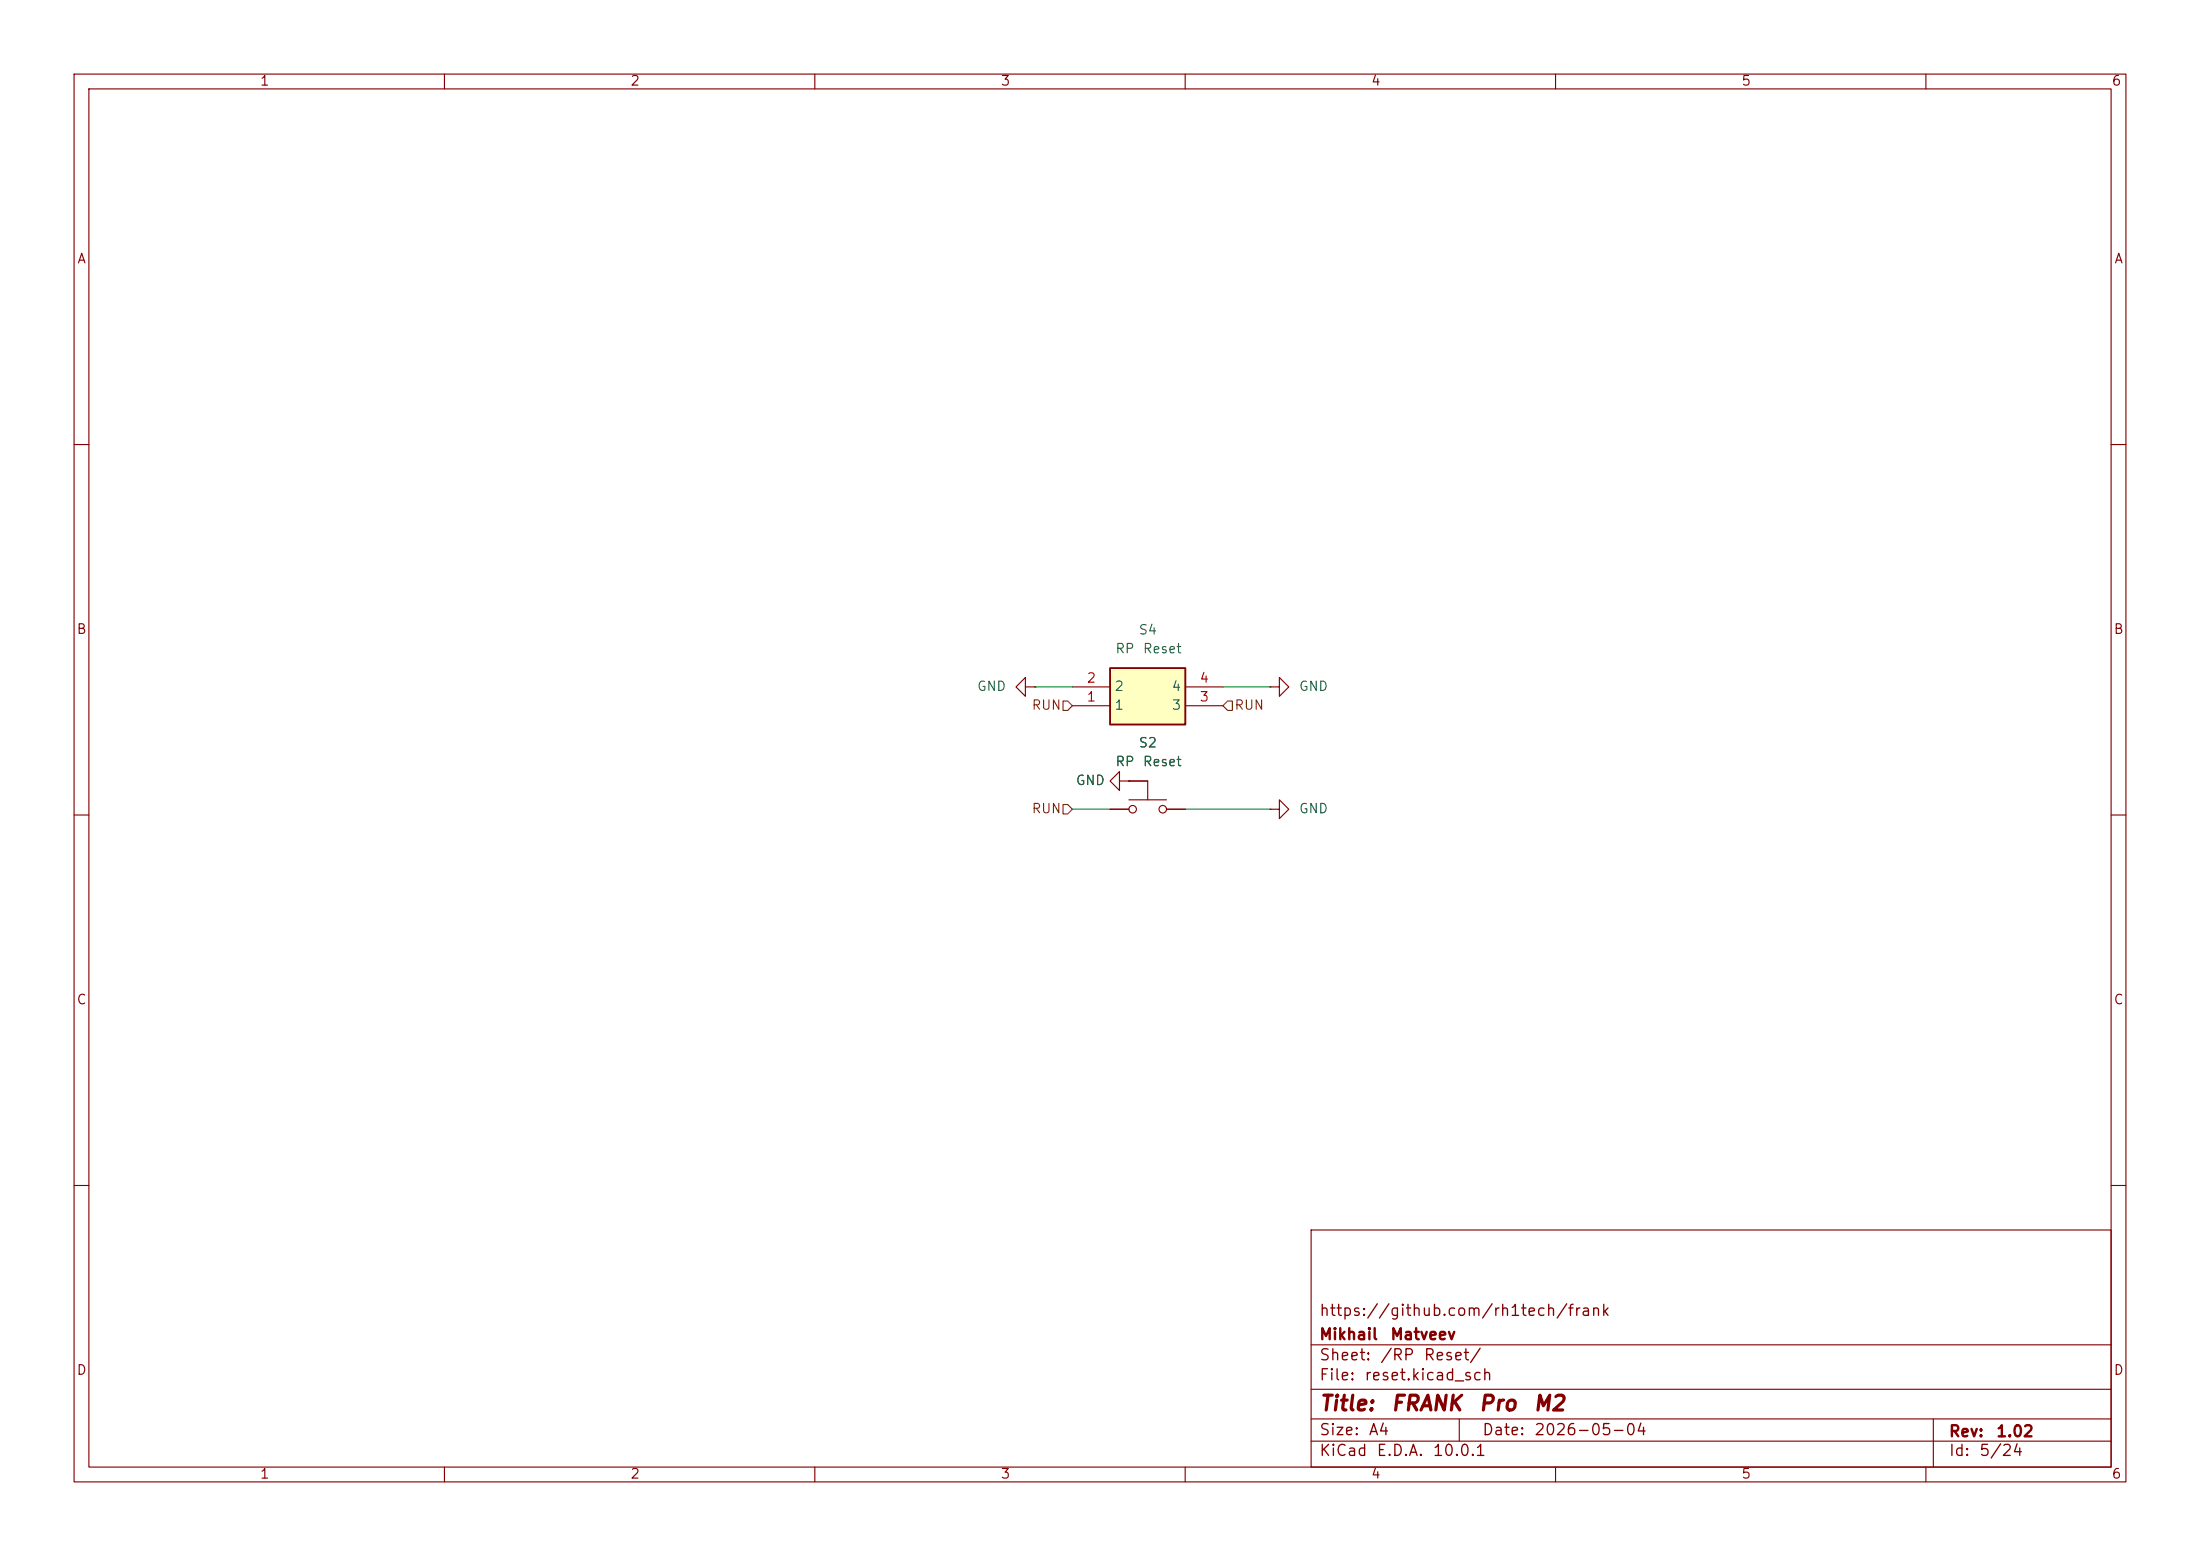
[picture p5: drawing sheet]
<svg xmlns="http://www.w3.org/2000/svg" width="297mm" height="210mm" viewBox="0 0 297 210" stroke-linecap="round" stroke-linejoin="round" font-family="sans-serif">
<g fill="none" stroke="#840000" stroke-width=".15">
<path d="M10 10h277v190h-277zM12 12h273v186h-273zM60 10v2M110 10v2M160 10v2M210 10v2M260 10v2M10 60h2M285 60h2M138.4 92.7v-1.3l-1.2 1.3 1.2 1.3v-1.3h1.3M139.7 92.7h.1M10 110h2"/>
<path d="M149.9 109.2h2.5M151.1 105.4v-1.3l-1.2 1.3 1.2 1.3v-1.3h1.3M152.4 105.4h.1M152.4 105.4h2.5v2.6M152.4 108h5.1M157.5 109.2h2.5M285 110h2M10 160h2M177 166h108v32h-108zM285 160h2M60 198v2M110 198v2"/>
<path d="M160 198v2M177 194.5h108M177 191.5h108M177 187.5h108M177 181.5h108M197 191.5v3M210 198v2M260 198v2M261 191.5v6.5"/>
<circle cx="152.9" cy="109.2" r=".51"/>
<circle cx="157" cy="109.2" r=".51"/>
</g>
<path d="M149.9 90.2h10.1v7.6h-10.1z" fill="#ffffc2"/>
<path d="M149.9 90.2h10.1v7.6h-10.1z" fill="none" stroke="#840000" stroke-width=".25"/>
<path d="M144.8 95.3h5.1M144.8 92.7h5.1M160 95.3h5.1M160 92.7h5.1M171.4 92.7h1.3v-1.3l1.3 1.3-1.3 1.3v-1.3M171.4 92.7h.1M149.9 109.2h2.5M152.4 105.4h.1M152.4 105.4h2.5M157.5 109.2h2.5M171.4 109.2h1.3v-1.2l1.3 1.2-1.3 1.3v-1.3M171.4 109.2h.1" fill="none" stroke="#840000" stroke-width=".15"/>
<path d="M143.5 94.6h.6l.7 .7-.7 .6h-.6zM165.7 94.6h.7v1.3h-.7l-.6-.6zM143.5 108.6h.6l.7 .6-.7 .7h-.6z" fill="none" stroke="#725600" stroke-width=".15"/>
<path d="M139.7 92.7h5.1M165.1 92.7h6.3M144.8 109.2h5.1M160 109.2h11.4" fill="none" stroke="#009600" stroke-width=".15"/>
<g font-size="2" fill="#840000">
<text x="178" y="190.9">Title:</text>
<text x="187.7" y="190.9">FRANK</text>
<text x="199.5" y="190.9">Pro</text>
<text x="206.9" y="190.9">M2</text>
</g>
<g font-size="1.5" fill="#840000">
<text x="178" y="178">https://github.com/rh1tech/frank</text>
<text x="178" y="184">Sheet:</text>
<text x="178" y="181.2">Mikhail</text>
<text x="186.2" y="184">/RP</text>
<text x="187.6" y="181.2">Matveev</text>
<text x="192.1" y="184">Reset/</text>
<text x="178" y="186.7">File:</text>
<text x="184.1" y="186.7">reset.kicad_sch</text>
<text x="178" y="196.9">KiCad</text>
<text x="178" y="194.1">Size:</text>
<text x="184.7" y="194.1">A4</text>
<text x="185.7" y="196.9">E.D.A.</text>
<text x="193.3" y="196.9">10.0.1</text>
<text x="200" y="194.1">Date:</text>
<text x="207" y="194.1">2026-05-04</text>
<text x="263" y="194.3">Rev:</text>
<text x="263" y="196.9">Id:</text>
<text x="267.1" y="196.9">5/24</text>
<text x="269.4" y="194.3">1.02</text>
</g>
<g font-size="1.3" fill="#840000">
<text x="35" y="11.9">1</text>
<text x="85" y="11.9">2</text>
<text x="135" y="11.9">3</text>
<text x="185" y="11.9">4</text>
<text x="235" y="11.9">5</text>
<text x="285" y="11.9">6</text>
<text x="10.3" y="35.9">A</text>
<text x="285.3" y="35.9">A</text>
<text x="10.3" y="85.9">B</text>
<text x="285.3" y="85.9">B</text>
<text x="10.3" y="135.9">C</text>
<text x="285.3" y="135.9">C</text>
<text x="10.3" y="185.9">D</text>
<text x="285.3" y="185.9">D</text>
<text x="35" y="199.9">1</text>
<text x="85" y="199.9">2</text>
<text x="135" y="199.9">3</text>
<text x="185" y="199.9">4</text>
<text x="235" y="199.9">5</text>
<text x="285" y="199.9">6</text>
</g>
<g font-size="1.3" fill="#006464">
<text x="150.5" y="88.5">RP</text>
<text x="153.6" y="86">S4</text>
<text x="154.2" y="88.5">Reset</text>
<text x="131.8" y="93.6">GND</text>
<text x="150.4" y="93.6">2</text>
<text x="158.1" y="93.6">4</text>
<text x="175.3" y="93.6">GND</text>
<text x="150.4" y="96.1">1</text>
<text x="153.6" y="101.2">S2</text>
<text x="158.1" y="96.1">3</text>
<text x="145.1" y="106.3">GND</text>
<text x="150.5" y="103.7">RP</text>
<text x="154.2" y="103.7">Reset</text>
<text x="175.3" y="110.1">GND</text>
</g>
<g font-size="1.3" fill="#a90000">
<text x="146.6" y="95">1</text>
<text x="146.6" y="92.5">2</text>
<text x="161.9" y="95">3</text>
<text x="161.9" y="92.5">4</text>
</g>
<g font-size="1.3" fill="#725600">
<text x="139.2" y="96.1">RUN</text>
<text x="166.6" y="96.1">RUN</text>
<text x="139.2" y="110.1">RUN</text>
</g>
</svg>
